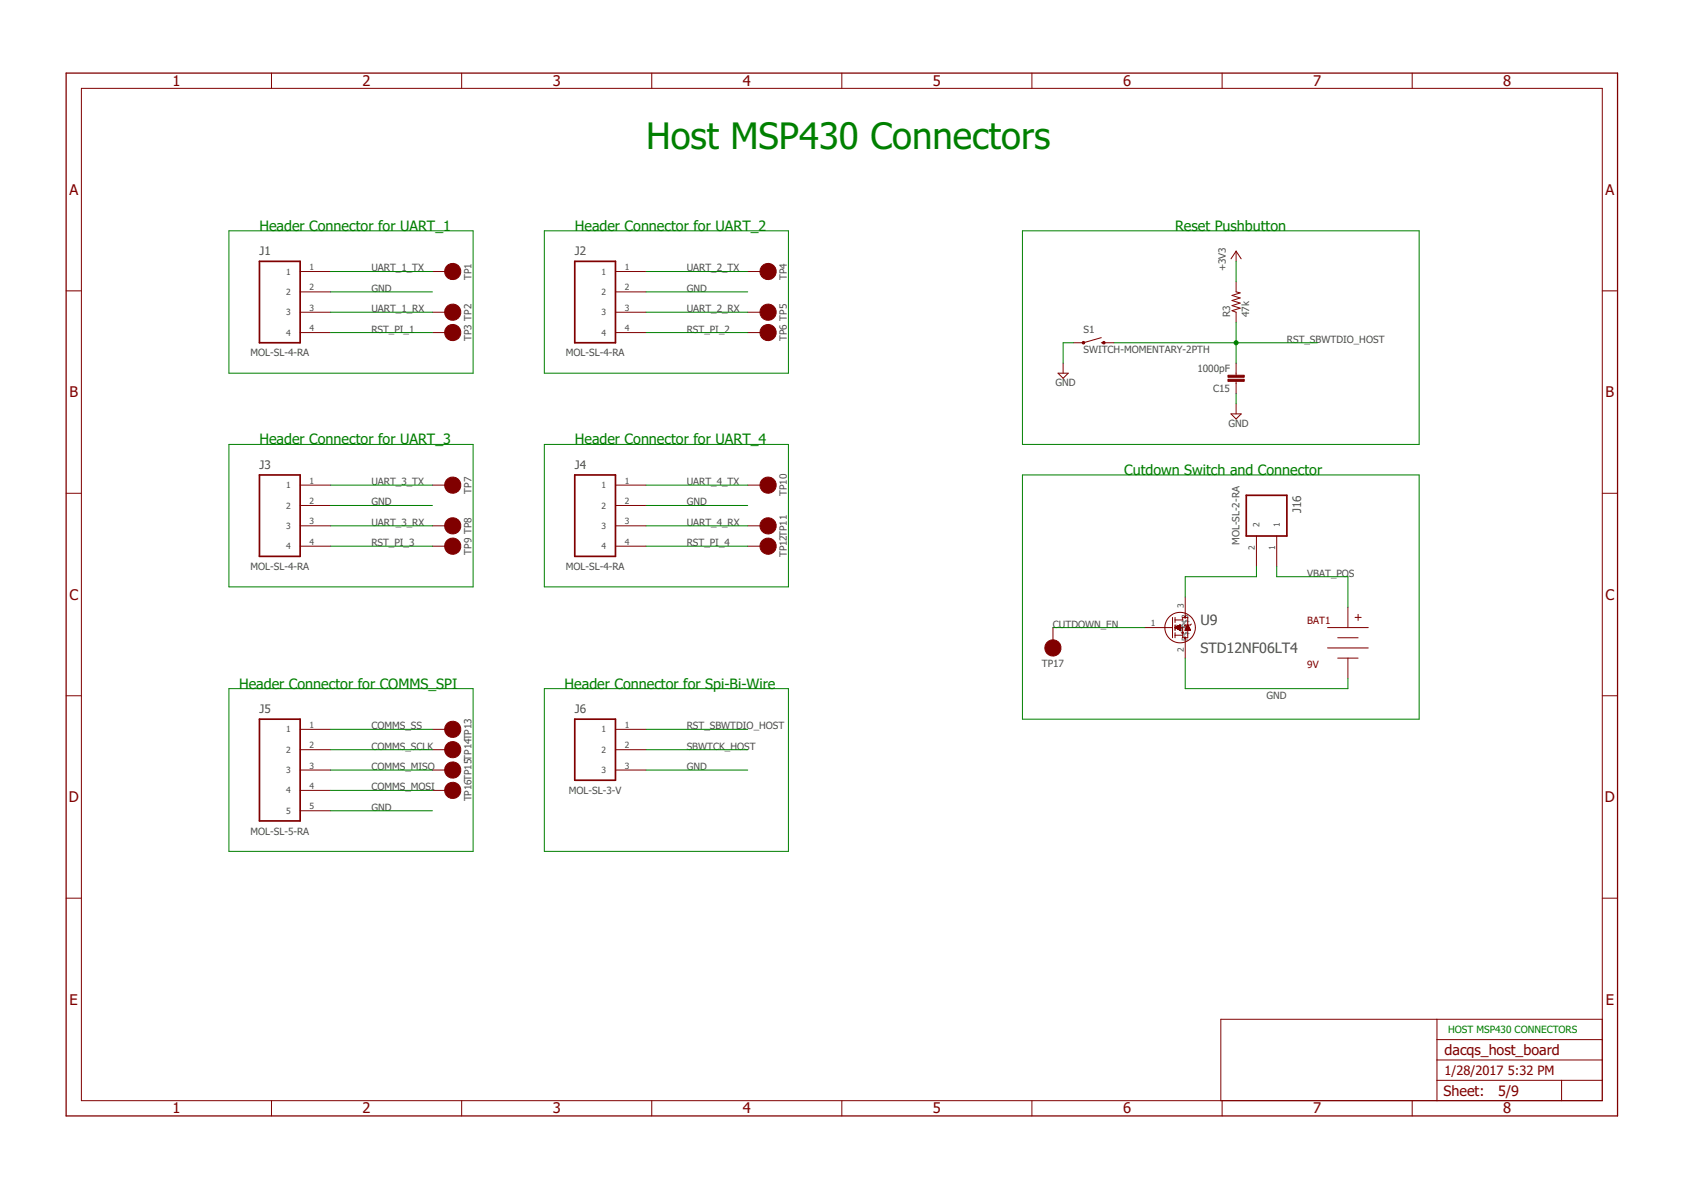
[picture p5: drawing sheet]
<svg xmlns="http://www.w3.org/2000/svg" width="420mm" height="297mm" viewBox="0 0 420 297" stroke-linecap="round" stroke-linejoin="round" font-family="sans-serif">
<g fill="none" stroke="#800000" stroke-width=".25">
<path d="M67.8 18.2v3.9M115.3 18.2v3.9M162.7 18.2v3.9M210.2 18.2v3.9M257.6 18.2v3.9M305.1 18.2v3.9M352.6 18.2v3.9M20.3 22.1h379.7v252.6h-379.7zM16.5 72.6h3.8M74.9 72.9h7.6M74.9 77.9h7.6M74.9 67.8h7.6"/>
<path d="M107.9 77.9h5.1M107.9 67.8h5.1M153.6 72.9h7.7M153.6 77.9h7.7M153.6 67.8h7.7M186.7 77.9h5M186.7 67.8h5M308.6 70.3v2.6l1 .2-2 .6 2 .7-2 .6 2 .6-2 .7 2 .6-2 .7 1 .3v2.6M308.6 62.7v2.5M308.6 62.7l1.3 1.9M308.6 62.7l-1.3 1.9M400 72.6h3.8"/>
<path d="M74.9 83h7.6M107.9 83h5.1M153.6 83h7.7M186.7 83h5M264.1 93.2h2.6l-1.3 1.2zM265.4 90.6v2.6M274.9 84.3l-4.4 1.3h-2.6M274.9 85.6h3.2M308.6 90.6v3.1M308.6 95.2v3M307.3 103.3h2.6l-1.3 1.3zM308.6 100.8v2.5"/>
<path d="M16.5 123.1h3.8M74.9 126.2h7.6M74.9 131.3h7.6M74.9 121.1h7.6M74.9 136.3h7.6M107.9 131.3h5.1M107.9 121.1h5.1M107.9 136.3h5.1M153.6 126.2h7.7M153.6 131.3h7.7M153.6 121.1h7.7M153.6 136.3h7.7"/>
<path d="M186.7 131.3h5M186.7 121.1h5M186.7 136.3h5M313.7 133.8v7.6M318.7 133.8v7.6M400 123.1h3.8M262.9 156.7v5M285.7 156.7h7M292.7 154.1v5.1M293.3 156.7h2v2.5h1.2v-1.9M293.3 154.7h2v-.6h1.2v1.9M293.3 154.1v1.3"/>
<path d="M293.3 156v1.3M293.3 157.9v1.3M293.3 158.6h2M293.3 156.7l1.3 .6M293.4 156.7h1.2M293.4 156.6h1.2M293.5 156.8h1.1M293.5 156.5h1.1M293.7 156.8h.9M293.7 156.5h.9M293.8 156.9h.8M293.8 156.4h.8"/>
<path d="M293.9 157h.7M293.9 156.4h.7M294 157h.6M294 156.3h.6M294.2 157.1h.4M294.2 156.2h.4M294.3 157.1h.3M294.3 156.2h.3M294.4 157.2h.2M294.4 156.1h.2M294.6 156h.1M294.6 157.3h.1"/>
<path d="M294.6 156l-1.3 .7M294.6 156v1.3M295.9 149v5.1M295.9 159.2v5.1M295.9 157.2h1.2M296 157.1h1.1M296 157h1M296.1 156.9h.9M296.1 156.8l.8 .1M296.1 156.8h.8M296.2 156.7h.7M296.2 156.7h.6"/>
<path d="M296.2 156.6h.6M296.2 156.5h.6M296.3 156.4l.5 .1M296.3 156.4h.4M296.4 156.3l.3 .1M296.4 156.3h.3M296.4 156.2h.2M296.4 156.1h.2M296.5 156.1h.1M296.5 156l.7 1.3h-1.3zM297.4 155.8l-.2 .2h-1.3l-.3 .3M331.4 156.7h10.2"/>
<path d="M334 159.2h5M336.5 151.6v5.1M338.3 154.1h1.5M339 153.4v1.5M16.5 173.7h3.8M331.4 161.7h10.2M334 164.3h5M336.5 164.3v5.1M400 173.7h3.8M74.9 187.1h7.6M74.9 192.2h7.6M74.9 182.1h7.6"/>
<path d="M74.9 197.3h7.6M107.9 187.1h5.1M107.9 192.2h5.1M107.9 182.1h5.1M107.9 197.3h5.1M153.6 187.1h7.7M153.6 192.2h7.7M153.6 182.1h7.7M74.9 202.4h7.6M16.5 224.2h3.8M400 224.2h3.8M358.7 254.4v20.3"/>
<path d="M358.7 259.5h41.3M400 254.4h-95.2v20.3M67.8 274.7v3.9M115.3 274.7v3.9M162.7 274.7v3.9M210.2 274.7v3.9M257.6 274.7v3.9M305.1 274.7v3.9M352.6 274.7v3.9M358.7 269.7h41.3M358.7 264.6h41.3M389.8 269.7v5"/>
<circle cx="294.6" cy="156.7" r="3.8"/>
</g>
<path d="M16.5 18.2h387.3v260.4h-387.3z" fill="none" stroke="#800000" stroke-width=".32"/>
<g fill="#800000" stroke="#800000" stroke-width=".25">
<path d="M306.6 93.7h4v.5h-4z"/>
<path d="M306.6 94.7h4v.5h-4z"/>
</g>
<g fill="#800000" stroke="#800000" stroke-width=".25">
<circle cx="270.5" cy="85.6" r=".33"/>
<circle cx="275.6" cy="85.6" r=".33"/>
<circle cx="113" cy="67.8" r="2.03"/>
<circle cx="113" cy="77.9" r="2.03"/>
<circle cx="113" cy="83" r="2.03"/>
<circle cx="191.7" cy="67.8" r="2.03"/>
<circle cx="191.7" cy="77.9" r="2.03"/>
<circle cx="191.7" cy="83" r="2.03"/>
<circle cx="113" cy="121.1" r="2.03"/>
<circle cx="113" cy="131.3" r="2.03"/>
<circle cx="113" cy="136.3" r="2.03"/>
<circle cx="191.8" cy="121.1" r="2.04"/>
<circle cx="191.8" cy="131.3" r="2.04"/>
<circle cx="191.8" cy="136.3" r="2.04"/>
<circle cx="113" cy="182.1" r="2.03"/>
<circle cx="113" cy="187.1" r="2.03"/>
<circle cx="113" cy="192.2" r="2.03"/>
<circle cx="113" cy="197.3" r="2.03"/>
<circle cx="262.9" cy="161.7" r="2.03"/>
</g>
<path d="M64.8 65.2h10.1v20.4h-10.1zM143.5 65.2h10.1v20.4h-10.1zM64.8 118.6h10.1v20.3h-10.1zM143.5 118.6h10.1v20.3h-10.1zM311.1 123.6h10.2v10.2h-10.2zM64.8 179.5h10.1v25.4h-10.1zM143.5 179.5h10.1v15.3h-10.1z" fill="none" stroke="#800000" stroke-width=".42"/>
<path d="M295.2 157.9h.1M295.8 154.1h.1M295.8 159.2h.1" fill="none" stroke="#800000" stroke-width=".51"/>
<g fill="none" stroke="#008000" stroke-width=".25">
<path d="M57.1 57.6h61v35.6h-61zM135.9 57.6h60.9v35.6h-60.9zM255.2 57.6h99.1v53.3h-99.1zM82.5 67.8h25.4M82.5 72.9h25.4M82.5 77.9h25.4M161.3 67.8h25.4M161.3 72.9h25.4M161.3 77.9h25.4M308.6 65.2v5.1M82.5 83h25.4M161.3 83h25.4"/>
<path d="M267.9 85.6h-2.5v5M278.1 85.6h50.8M308.6 80.5v10.1M308.6 98.2v2.6M57.1 110.9h61v35.6h-61zM135.9 110.9h60.9v35.6h-60.9zM255.2 118.6h99.1v60.9h-99.1zM82.5 126.2h25.4M82.5 121.1h25.4M82.5 131.3h25.4M82.5 136.3h25.4M161.3 126.2h25.4"/>
<path d="M161.3 121.1h25.4M161.3 131.3h25.4M161.3 136.3h25.4M262.9 156.7h22.8M313.7 141.4v2.6h-17.8v5M318.7 141.4v2.6h17.8v7.6M57.1 171.9h61v40.6h-61zM135.9 171.9h60.9v40.6h-60.9zM295.9 164.3v7.6h40.6v-2.5M82.5 192.2h25.4M82.5 182.1h25.4M82.5 187.1h25.4"/>
<path d="M82.5 197.3h25.4M161.3 192.2h25.4M161.3 182.1h25.4M161.3 187.1h25.4M82.5 202.4h25.4"/>
</g>
<circle cx="308.6" cy="85.6" r=".51" fill="#008000" stroke="#008000" stroke-width=".25"/>
<text font-size="9.1" fill="#008000" x="161.3" y="37.3">Host MSP430 Connectors</text>
<g font-size="3.7" fill="#800000">
<text x="43.1" y="21.4">1</text>
<text x="90.5" y="21.4">2</text>
<text x="138" y="21.4">3</text>
<text x="185.4" y="21.4">4</text>
<text x="232.9" y="21.4">5</text>
<text x="280.4" y="21.4">6</text>
<text x="327.8" y="21.4">7</text>
<text x="375.3" y="21.4">8</text>
<text x="17.3" y="48.6">A</text>
<text x="400.8" y="48.6">A</text>
<text x="17.3" y="99.2">B</text>
<text x="400.8" y="99.2">B</text>
<text x="17.3" y="149.7">C</text>
<text x="400.8" y="149.7">C</text>
<text x="17.2" y="200.2">D</text>
<text x="400.7" y="200.2">D</text>
<text x="17.4" y="250.8">E</text>
<text x="400.9" y="250.8">E</text>
<text x="43.1" y="277.9">1</text>
<text x="90.5" y="277.9">2</text>
<text x="138" y="277.9">3</text>
<text x="185.4" y="277.9">4</text>
<text x="232.9" y="277.9">5</text>
<text x="280.4" y="277.9">6</text>
<text x="327.8" y="277.9">7</text>
<text x="375.3" y="277.9">8</text>
</g>
<g font-size="3.6" fill="#008000">
<text x="64.8" y="57.6">Header Connector for UART_1</text>
<text x="143.5" y="57.6">Header Connector for UART_2</text>
<text x="293.3" y="57.6">Reset Pushbutton</text>
<text x="64.8" y="110.9">Header Connector for UART_3</text>
<text x="143.5" y="110.9">Header Connector for UART_4</text>
<text x="280.6" y="118.6">Cutdown Switch and Connector</text>
<text x="59.7" y="171.9">Header Connector for COMMS_SPI</text>
<text x="141" y="171.9">Header Connector for Spi-Bi-Wire</text>
</g>
<g font-size="3.6" fill="#505050">
<text x="299.7" y="156">U9</text>
<text x="299.7" y="163">STD12NF06LT4</text>
</g>
<g font-size="3.6" fill="#800000">
<text x="360.6" y="263.3">dacqs_host_board</text>
<text x="360.4" y="273.6">Sheet:</text>
<text x="374" y="273.5">5/9</text>
</g>
<g font-size="3.2" fill="#800000">
<text x="360.6" y="268.4">1/28/2017</text>
<text x="376.4" y="268.4">5:32 PM</text>
</g>
<g font-size="2.9" fill="#505050">
<text x="64.8" y="63.7">J1</text>
<text x="143.5" y="63.7">J2</text>
<text x="64.8" y="117.1">J3</text>
<text x="143.5" y="117.1">J4</text>
<text x="324.9" y="128.1" transform="rotate(-90 324.9 128.1)">J16</text>
<text x="64.8" y="178">J5</text>
<text x="143.5" y="178">J6</text>
</g>
<g font-size="2.5" fill="#505050">
<text x="92.7" y="67.8">UART_1_TX</text>
<text x="117.7" y="69.9" transform="rotate(-90 117.7 69.9)">TP1</text>
<text x="171.4" y="67.8">UART_2_TX</text>
<text x="196.5" y="69.9" transform="rotate(-90 196.5 69.9)">TP4</text>
<text x="306" y="67.8" transform="rotate(-90 306 67.8)">+3V3</text>
<text x="92.7" y="72.8">GND</text>
<text x="92.7" y="77.9">UART_1_RX</text>
<text x="171.4" y="72.8">GND</text>
<text x="171.4" y="77.9">UART_2_RX</text>
<text x="92.7" y="83">RST_PI_1</text>
<text x="171.4" y="83">RST_PI_2</text>
<text x="270.5" y="83">S1</text>
<text x="307.1" y="79.2" transform="rotate(-90 307.1 79.2)">R3</text>
<text x="311.9" y="79.2" transform="rotate(-90 311.9 79.2)">47k</text>
<text x="62.5" y="89">MOL-SL-4-RA</text>
<text x="117.7" y="85.1" transform="rotate(-90 117.7 85.1)">TP3 TP2</text>
<text x="141.2" y="89">MOL-SL-4-RA</text>
<text x="196.5" y="85.1" transform="rotate(-90 196.5 85.1)">TP6 TP5</text>
<text x="270.5" y="88.1">SWITCH-MOMENTARY-2PTH</text>
<text x="321.3" y="85.5">RST_SBWTDIO_HOST</text>
<text x="298.9" y="92.8">1000pF</text>
<text x="263.5" y="96.3">GND</text>
<text x="302.8" y="97.9">C15</text>
<text x="306.7" y="106.5">GND</text>
<text x="92.7" y="121.1">UART_3_TX</text>
<text x="117.7" y="123.2" transform="rotate(-90 117.7 123.2)">TP7</text>
<text x="171.4" y="121.1">UART_4_TX</text>
<text x="196.5" y="123.9" transform="rotate(-90 196.5 123.9)">TP10</text>
<text x="92.7" y="126.2">GND</text>
<text x="92.7" y="131.3">UART_3_RX</text>
<text x="171.4" y="126.2">GND</text>
<text x="171.4" y="131.3">UART_4_RX</text>
<text x="92.7" y="136.3">RST_PI_3</text>
<text x="171.4" y="136.3">RST_PI_4</text>
<text x="309.5" y="136.1" transform="rotate(-90 309.5 136.1)">MOL-SL-2-RA</text>
<text x="62.5" y="142.3">MOL-SL-4-RA</text>
<text x="117.7" y="138.4" transform="rotate(-90 117.7 138.4)">TP9 TP8</text>
<text x="141.2" y="142.3">MOL-SL-4-RA</text>
<text x="196.5" y="139.1" transform="rotate(-90 196.5 139.1)">TP12TP11</text>
<text x="326.4" y="144">VBAT_PO</text>
<text x="336.8" y="144">S</text>
<text x="262.9" y="156.7">CUTDOWN_EN</text>
<text x="260.1" y="166.4">TP17</text>
<text x="316.2" y="174.4">GND</text>
<text x="92.7" y="182">COMMS_SS</text>
<text x="171.4" y="182">RST_SBWTDIO_HOST</text>
<text x="92.7" y="187.1">COMMS_SCLK</text>
<text x="171.4" y="187.1">SBWTCK_HOST</text>
<text x="92.7" y="192.2">COMMS_MISO</text>
<text x="92.7" y="197.3">COMMS_MOSI</text>
<text x="171.4" y="192.2">GND</text>
<text x="92.7" y="202.4">GND</text>
<text x="117.7" y="200.1" transform="rotate(-90 117.7 200.1)">TP16TP15TP14TP13</text>
<text x="142" y="198.2">MOL-SL-3-V</text>
<text x="62.5" y="208.3">MOL-SL-5-RA</text>
</g>
<g font-size="2.5" fill="#800000">
<text x="326.4" y="155.6">BAT1</text>
<text x="326.4" y="166.8">9V</text>
</g>
<text font-size="2.5" fill="#008000" x="361.5" y="257.9">HOST MSP430 CONNECTORS</text>
<g font-size="2.1" fill="#505050">
<text x="71.4" y="68.5">1</text>
<text x="77.3" y="67.4">1</text>
<text x="150.2" y="68.5">1</text>
<text x="156" y="67.4">1</text>
<text x="71.4" y="73.6">2</text>
<text x="77.3" y="72.5">2</text>
<text x="77.3" y="77.6">3</text>
<text x="150.2" y="73.6">2</text>
<text x="156" y="72.5">2</text>
<text x="156" y="77.6">3</text>
<text x="71.4" y="78.7">3</text>
<text x="71.4" y="83.8">4</text>
<text x="77.3" y="82.7">4</text>
<text x="150.2" y="78.7">3</text>
<text x="150.2" y="83.8">4</text>
<text x="156" y="82.7">4</text>
<text x="71.4" y="121.9">1</text>
<text x="77.3" y="125.8">2</text>
<text x="77.3" y="120.7">1</text>
<text x="150.2" y="121.9">1</text>
<text x="156" y="125.8">2</text>
<text x="156" y="120.7">1</text>
<text x="71.4" y="126.9">2</text>
<text x="77.3" y="130.9">3</text>
<text x="150.2" y="126.9">2</text>
<text x="156" y="130.9">3</text>
<text x="314.4" y="131.5" transform="rotate(-90 314.4 131.5)">2</text>
<text x="319.5" y="131.5" transform="rotate(-90 319.5 131.5)">1</text>
<text x="71.4" y="132">3</text>
<text x="71.4" y="137.1">4</text>
<text x="77.3" y="136">4</text>
<text x="150.2" y="132">3</text>
<text x="150.2" y="137.1">4</text>
<text x="156" y="136">4</text>
<text x="313.3" y="137.3" transform="rotate(-90 313.3 137.3)">2</text>
<text x="318.4" y="137.3" transform="rotate(-90 318.4 137.3)">1</text>
<text x="295.5" y="151.8" transform="rotate(-90 295.5 151.8)">3</text>
<text x="287.3" y="156.3">1</text>
<text x="293.1" y="157.4">P$</text>
<text x="295.5" y="157.4">1</text>
<text x="296.6" y="160" transform="rotate(-90 296.6 160)">P$2P$3</text>
<text x="295.5" y="162.7" transform="rotate(-90 295.5 162.7)">2</text>
<text x="71.4" y="182.8">1</text>
<text x="77.3" y="181.7">1</text>
<text x="150.2" y="182.8">1</text>
<text x="156" y="181.7">1</text>
<text x="71.4" y="187.9">2</text>
<text x="77.3" y="186.8">2</text>
<text x="77.3" y="191.9">3</text>
<text x="150.2" y="187.9">2</text>
<text x="156" y="186.8">2</text>
<text x="156" y="191.9">3</text>
<text x="71.4" y="193">3</text>
<text x="77.3" y="196.9">4</text>
<text x="150.2" y="193">3</text>
<text x="71.4" y="198">4</text>
<text x="71.4" y="203.1">5</text>
<text x="77.3" y="202">5</text>
</g>
</svg>
